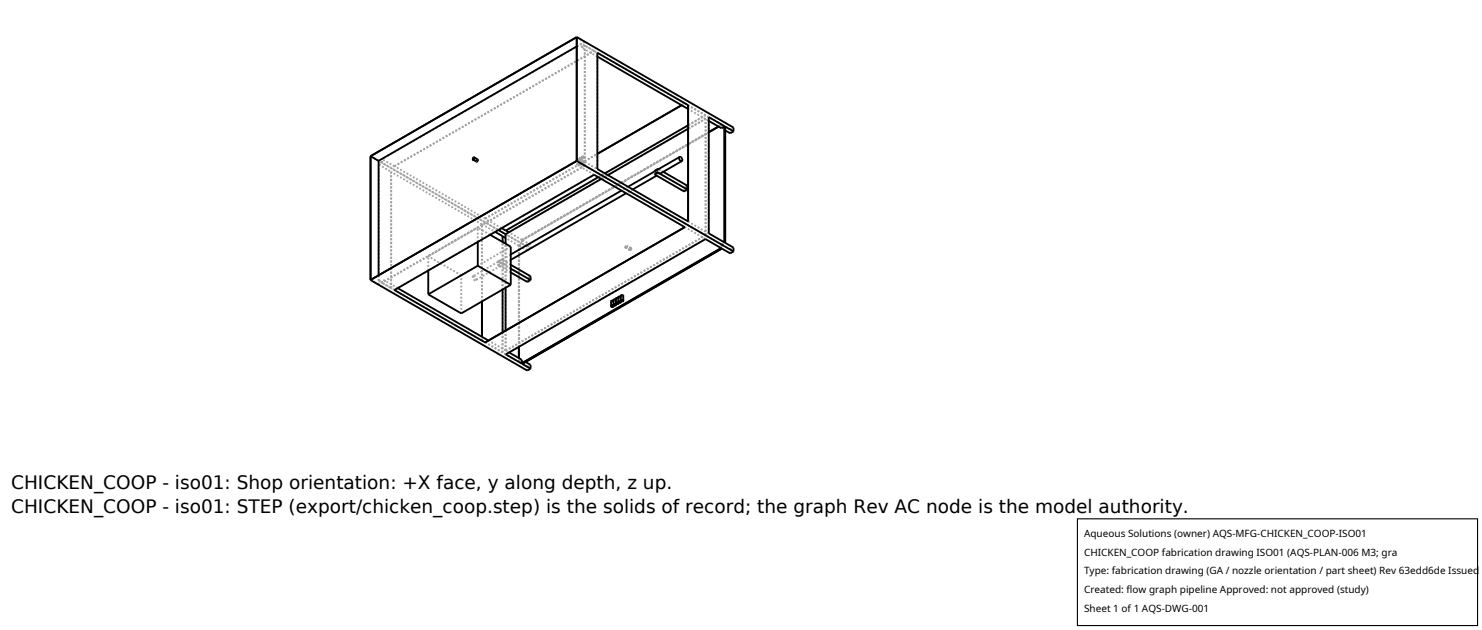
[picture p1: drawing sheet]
<svg xmlns="http://www.w3.org/2000/svg" width="212mm" height="90mm" viewBox="0 0 212 90" stroke-linecap="round" stroke-linejoin="round" font-family="sans-serif">
<g fill="none" stroke="#a0a0a0" stroke-width=".26" stroke-dasharray=".3 .3" stroke-linecap="butt">
<path d="M82.4 5.3l1.1 .7M83.1 6.8v-.5M83.1 6.3l-28.5 16.4M83.1 6.8l.4-.3M83.5 6l-1.1 .6M83.5 6.5l1.8 1M84.9 7.3l-1.8-1M85.3 8.1l-2.2-1.3M97.3 15l.5-.3M97.4 15l.4-.2M97.8 14.7l-12.9-7.4M97.8 14.7v.1"/>
<path d="M98.3 17.9l2.5-1.4M98.3 18.4l2.4-1.4M98.3 15l2.9 1.7M100.7 17l-2.4-1.4M100.7 17h.1M100.8 17h-.1M100.8 16.5l-3-1.7M100.8 16.4v.1M101.2 17.3l-.4-.3M102.6 18.1l.5-.3M102.6 18.1l.4-.3M103 17.8v.5"/>
<path d="M103.1 17.8l-2.3-1.4M103.1 17.8v.1M103.1 17.9l-.1-.1M103.1 17.9l-28.5 16.4M103.1 17.8v.6M103.1 18.4l.5-.3M103.6 18.6l-.5-.2M104.3 18.5l.5-.3M104.3 18.5l-1.2-.7M104.3 19v-.5M52.9 22.3l22.4 12.9M52.9 40l1.2 .6"/>
<path d="M54.1 23.5l.5-.2M54.1 23.5l1.8 1M54.6 23.3v-.6M55.9 24.5v16.6M56.3 23.7l28.6-16.4M56.3 23.7l-1.7-1M61.2 38.6v-2M61.2 36.6l7-4.1M65.9 39.3l-4.7-2.7M65.9 39.3l7-4.1M67.6 22.8l.5 .2M67.6 39.4v.4l.2 .2h.1"/>
<path d="M67.7 22.5l.5 .3M67.8 39.4h-.2M68.1 23l.1-.1M68.2 22.8l-.1 .1v.1M68.2 22.8l-.2 .1v.2M68.2 22.9v-.1M68.2 34.5v-2M68.8 32l-12.9-7.5M68.8 32l1.9 1.1M69.3 31.2l-13-7.5M69.3 31.2l16-9.2M70 33.5l-1.8-1"/>
<path d="M71.1 37.8l.5-.2M71.1 37.3l.5-.3M71.1 37.4v-.1M71.1 37.4h.2M71.1 37.4l-3.5 2M71.2 32.8l-16.6-9.5M71.3 37.9l-.2-.1M71.3 37.4l-.2-.1M71.3 37.4l.2 .3v.3M71.5 38l-.2-.1M71.5 38l-3.6 2M71.6 37.6v-.1"/>
<path d="M71.6 37.5l-.5 .3M71.6 37.1l-.5 .3M71.6 37.1v-.1M71.6 37.1h.2M71.6 32.6l-2.3-1.4M71.8 33.7v16.6M71.8 37.7l-.2-.1M71.8 37.1l.2 .3-.1 .3M71.8 37.1l-.2-.1M71.8 37.7l-.2-.2M71.9 37.7h-.1M72.2 32.9l28.6-16.5"/>
<path d="M72.2 33.4v.1M72.2 33.4l28.6-16.4M72.3 32.9h-.1M72.9 38.4l-1.1-.7M72.9 38.9l-1.6-1M72.9 37.8l-1.1-.7M72.9 36.3l-1.3 .8M72.9 37.1l-1 .6M74.1 35.1l-1.9-1.1M74.1 35.1l.1-.1M74.1 35h.1M74.1 35l.4-.2"/>
<path d="M74.1 35.1l.5-.3M74.5 34.8l-2.3-1.3M74.5 34.3v.5M74.5 34.3l26.7-15.4M74.6 34.3l-1.9-1.1M74.6 34.3l26.6-15.4M74.6 34.3h-.1M74.6 34.3v.5M74.6 34.3l28.5-16.5M75.3 39.7l-4-2.3M75.3 35.8l-1.2-.7M75.3 35.8v-.6"/>
<path d="M75.3 35.8l.5-.3M75.3 35.2l.5-.2M75.4 39.8l-.1-.1M75.4 39.8l.4-.3M75.8 39.4l-.5 .3M75.8 35.5l-1.2-.7M75.8 35.5v-.5M75.8 35l-1.2-.7M75.8 40l-.5 .3M75.8 40v-.6M75.8 39.5v-.1M82.4 23l1.1 .6"/>
<path d="M82.4 23.5l.3-.1M82.4 22.8h.3M82.4 22.8v.7M82.5 23.5h.2M82.5 22.8h.2M82.5 22.8v.7M82.7 23.5h.1M82.7 22.8h.1M82.7 23.4l.1 .1M82.8 23.5l-.2 .1-.1-.1M82.8 22.8l-.2 .1-.1-.1M82.8 22.8v.7"/>
<path d="M82.8 23.3l.3-.1M82.8 22.6h.3M82.8 22.6v.7M82.8 23.5l-.2 .1-.2-.1M82.8 22.8l-.2 .1-.2-.1M82.8 23.3h.3M83.1 23.9v-.5M83.1 23.4l.4-.3M83.1 23.9l-28.5 16.5M83.1 23.2v.1M83.1 23.3l-.1 .1-.2-.1M83.1 22.6l-.1 .1-.2-.1"/>
<path d="M83.1 22.6v.7M83.1 23.1l.3-.1M83.1 22.4h.3M83.1 22.4v.7M83.2 23.1h.2M83.2 22.4h.2M83.2 22.4v.7M83.4 23l.1 .1M83.4 22.4h.1M83.4 23.1l-.1 .1-.1-.1M83.4 22.4l-.1 .1-.1-.1M83.4 22.4v.7"/>
<path d="M83.5 23.1l-.2 .1-.2-.1M83.5 22.4l-.2 .1-.2-.1M83.5 22.4v.7M83.5 23.6v-17.6M83.5 23.6l-29.4 17M83.5 23.1v-16.6M83.5 23.1l1.8 1M84.9 24.9v.1M84.9 24.9l-1.8-1M85.3 24.1v-16.6M85.5 25.3l.9-.5M85.9 25.5l.9-.5"/>
<path d="M89.4 35.4v-.2l.1-.1M89.4 35.3v-.1l.1-.1M89.5 35.1v.1M89.5 35.1l.1 .1M89.5 35.2l-.1 .1M89.6 35.2l-.2 .2M89.7 26.7l-.9 .5M89.9 35.7v-.2l.2-.1M89.9 35.7l-.5-.3M90 35.7v-.2h.1M90 35.7l-.6-.4M90.1 35.5l-.6-.4"/>
<path d="M90.1 35.4l.1 .1M90.1 35.4l-.6-.3M90.1 35.5l-.1 .2M90.2 35.5l-.3 .2M90.4 27.1l-1 .5M93.5 24.5h.2M93.7 24.5l-.2-.1M93.7 24.5l.2 .3v.2M93.7 25l-.2-.2M93.9 25h-.2M93.9 25l-.1 .1M94 24.2h.2"/>
<path d="M94.2 24.2l.2 .3-.1 .3M94.2 24.2l-.1-.1M94.7 24.5l-.5-.3M97.7 27.3v-.5M97.7 26.8l-4-2.3M97.8 27.4l-.1-.1M97.8 27.4l.4-.3M97.8 26.8h-.1M97.8 26.8l.4-.2M97.8 27.4v-.6M98.2 26.5l-.5 .3M98.2 27.1l-.5 .2"/>
<path d="M98.2 27.1v-.6M98.2 26.6v-.1M98.2 27.1v-.5M98.3 31.6l2.9 1.7M100.7 33.6l-17.6-10.2M100.7 33.6h.1M100.8 34.1l-3-1.7M100.8 33.6h-.1M100.8 33.6v-16.6M101.2 33.3v-16.6M103 34.9l-2.2-1.3M103 34.9v.5"/>
<path d="M103 34.9l.5-.2M103.1 35.4h-.1M103.1 35.4v.1M103.1 35l.5-.3M103.1 35v.5M103.5 34.7v-.1M103.5 34.7h.1M104.3 36.2v-.6M104.3 35.6l.5-.2M104.3 35.6l-1.2-.6M54.1 40.6v-1.3M54.1 40.1l.5-.2"/>
<path d="M54.1 40.1l1.8 1M54.1 40.1v-16.6M54.6 40.4v-.5M55.9 41.1v-16.6M56.3 41.4l-1.7-1M56.3 41.4l28.6-16.5M56.8 41.1l-2.2-1.2M65.9 44.8v-5.5M67.9 40l.1-.3-.2-.3M68.8 48.6l-12.9-7.5M68.8 48.6v-.5M68.8 43.1v-11.1"/>
<path d="M68.8 48.6l3 1.7M68.8 43v-11M71.8 50.3v-2.8M71.8 41.3v-6.7M72.2 50.1v-2.9M72.2 41.1v-6.3M72.2 50.1v-16.6M72.2 50.1l-2.4-1.5M72.2 50.1l28.5-16.5M72.2 50.6l28.6-16.5M72.2 50.6l-2.9-1.7M72.2 50.1l28.6-16.5"/>
<path d="M72.7 50.3l-.5-.2M74.1 51.7l-2.3-1.4M74.1 51.7v-.6M74.1 49.5v-14.4M74.1 51.7l.1-.1M74.1 51.6h.1M74.1 51.6l.4-.2M74.1 51.6v-.5M74.1 49.5v-14.5M74.1 51.7v-16.6M74.1 51.7l.5-.3M74.2 51.6v-16.6"/>
<path d="M74.6 51.4v.6M75.1 51.7l-.5-.3M75.3 40.3v-.6M75.3 52.9v-.5M75.3 52.4l-1.2-.7M75.3 52.4l.5-.3M75.4 40.3h-.1M75.4 40.3l.4-.3M75.4 40.3v-.5M75.8 40v-.5M87.3 43l.2 .1 .1-.1M87.3 43l.1 .1 .2-.1"/>
<path d="M87.3 43.7v-.7M87.6 43h-.3M87.6 43.7v-.7M87.6 42.8l.2 .1 .2-.1M87.6 43.6v-.6M87.7 42.8l.1 .1 .1-.1M87.7 43.5v-.7M87.9 42.8h-.2M87.9 43.5v-.7M88 42.6l.1 .1 .2-.1M88 43.4v-.6M88 43.3v-.7"/>
<path d="M88.2 42.6h-.2M88.3 42.6h-.1M88.3 43.3v-.7M88.3 42.4l.2 .1 .2-.1M88.3 43.2v-.6M88.4 42.4l.1 .1 .1-.1M88.4 43.1v-.7M88.6 42.4h-.2M88.6 43.1v-.7M88.7 42.2l.1 .1 .2-.1M88.7 43v-.6M88.7 42.9v-.7"/>
<path d="M88.9 42.2h-.2M89 42.2h-.1M89 42.9v-.7"/>
</g>
<g fill="none" stroke="#000" stroke-width=".26">
<path d="M82.4 6.6l-28.3 16.4M82.4 5.3l-29.5 17M82.4 5.3l22.4 12.9v.6M82.4 5.3v17.7M85.3 7.5l13 7.5v16.6l-13-7.5zM85.3 8.1l13 7.5M97.3 15l-12 7 12.1-7M98.3 17.9l-11.9 6.9M98.3 18.4l-11.5 6.6M98.3 15v16.6M101.2 18.9l1.4-.8-1.4 .8M101.2 16.7l2.4 1.4v16.6l-2.4-1.4z"/>
<path d="M101.2 17.3l1.8 1 .5-.2M103.5 18.1v16.5M103.5 18.1h.1M103.6 18.1h-.1M103.6 18.6l.7 .4 .5-.2M104.8 18.8l-1.2-.7v16.6l1.2 .7v.5M52.9 40l22.4 12.9 .5-.3M52.9 22.3v17.7M52.9 22.3l1.2 .7M54.1 23v16.3M61.2 38.6v3.4M67.7 22.5l.5 .3v.2l-.2 .1-.4-.3"/>
<path d="M67.7 22.5v.2l-.1 .1M67.7 22.5l-.1 .1v.2M68.2 37.9l4.7 2.8M68.2 34.5v3.4M68.2 37.9l-7 4.1M70 33.5l2.9 1.7v5.5M70.7 33.1l1.5 .9M71.2 32.8l1 .7M71.8 33.7v.9M72.2 33.5v1.3M72.3 32.9l.4 .3M72.9 37.8l2.9 1.6v.6"/>
<path d="M72.9 38.9l2.4 1.4 .5-.3M72.9 38.4l2.9 1.6M82.4 23l-29.5 17M82.4 23l22.4 12.9M85.5 25.3l-13.3 7.6-.6-.3M85.9 25.5l-13.7 8M88.8 27.2l-15.9 9.1M89.4 27.6l-16.5 9.5M93.5 24.9l4.2 2.4 .5-.2M93.5 24.5l-3.8 2.2M93.8 25.1l-3.4 2M94 24.6l4.2 2.5"/>
<path d="M94 24.6l-.5 .3M94 24.1h.1M94 24.1l-.5 .3v.1M94 24.6l-.5 .2v.1M94 24.2l-.5 .3M94 24.1v.1M94 24.6h.1M94.7 24.5l3.5 2v.6M97.1 22.4l.3 .2v.4M97.1 22.4l-.1 .4 .2 .2h.2M97.1 22.4l-3.1 1.8M97.4 23l-3.1 1.8-.3-.2"/>
<path d="M97.8 32.4l-28.5 16.5M97.8 32.4l-12.9-7.4-28.6 16.4 13 7.5M103 35.4l-28.5 16.5M103 35.4l-28.4 16.5M104.8 35.9l-.5 .3-1.2-.7-28.5 16.5 1.2 .6M56.8 41.1l13 7.5M68.8 43v5.1M71.8 41.3v6.2M72.2 41.1v6.1M72.2 50.6l28.6-16.5 2.3 1.4-28.5 16.4zM72.7 50.3l1.8 1.1v.5M72.9 40.7l-7 4.1-4.7-2.8"/>
<path d="M74.1 49.5v1.6M74.5 51.9h.1M74.6 51.9h.1M75.1 51.7l.7 .4v.5M87.3 43.7l.1-.1 .2 .1M87.3 43.7l.1 .1 .2-.1M87.6 43l-.2-.1-.1 .1v.7M87.7 43.5l.2-.1 .1 .1-.3 .1zM88 42.8l-.2-.1-.2 .1v.9M88 43.3l.2-.1 .1 .1-.2 .1zM88.3 42.6l-.2-.1-.1 .1v.9M88.3 43.1l.2-.1 .2 .1"/>
<path d="M88.3 43.1l.2 .1 .2-.1M88.3 43.2v.1M88.7 42.4l-.2-.1-.2 .1v.7M89 42.9v-.7h-.2h-.1v.9"/>
<circle cx="67.7" cy="22.7" r=".11"/>
<circle cx="87.4" cy="43.7" r=".12"/>
<circle cx="87.8" cy="43.5" r=".12"/>
<circle cx="88.1" cy="43.3" r=".12"/>
<circle cx="88.5" cy="43.1" r=".11"/>
<circle cx="88.8" cy="42.9" r=".11"/>
<circle cx="88.9" cy="42.9" r=".15"/>
</g>
<path d="M153.9 74.1h57.1v15.2h-57.1z" fill="#fff" stroke="#000" stroke-width=".16"/>
<g font-size="2.6">
<text x="1.6" y="69.8">CHICKEN_COOP - iso01: Shop orientation: +X face, y along depth, z up.</text>
<text x="1.6" y="73.3">CHICKEN_COOP - iso01: STEP (export/chicken_coop.step) is the solids of record; the graph Rev AC node is the model authority.</text>
</g>
<g font-size="1.4">
<text x="154.8" y="76.6">Aqueous Solutions (owner) AQS-MFG-CHICKEN_COOP-ISO01</text>
<text x="154.8" y="79.3">CHICKEN_COOP fabrication drawing ISO01 (AQS-PLAN-006 M3; gra</text>
<text x="154.8" y="82">Type: fabrication drawing (GA / nozzle orientation / part sheet) Rev 63edd6de Issued</text>
<text x="154.8" y="84.7">Created: flow graph pipeline Approved: not approved (study)</text>
<text x="154.8" y="87.4">Sheet 1 of 1 AQS-DWG-001</text>
</g>
</svg>
